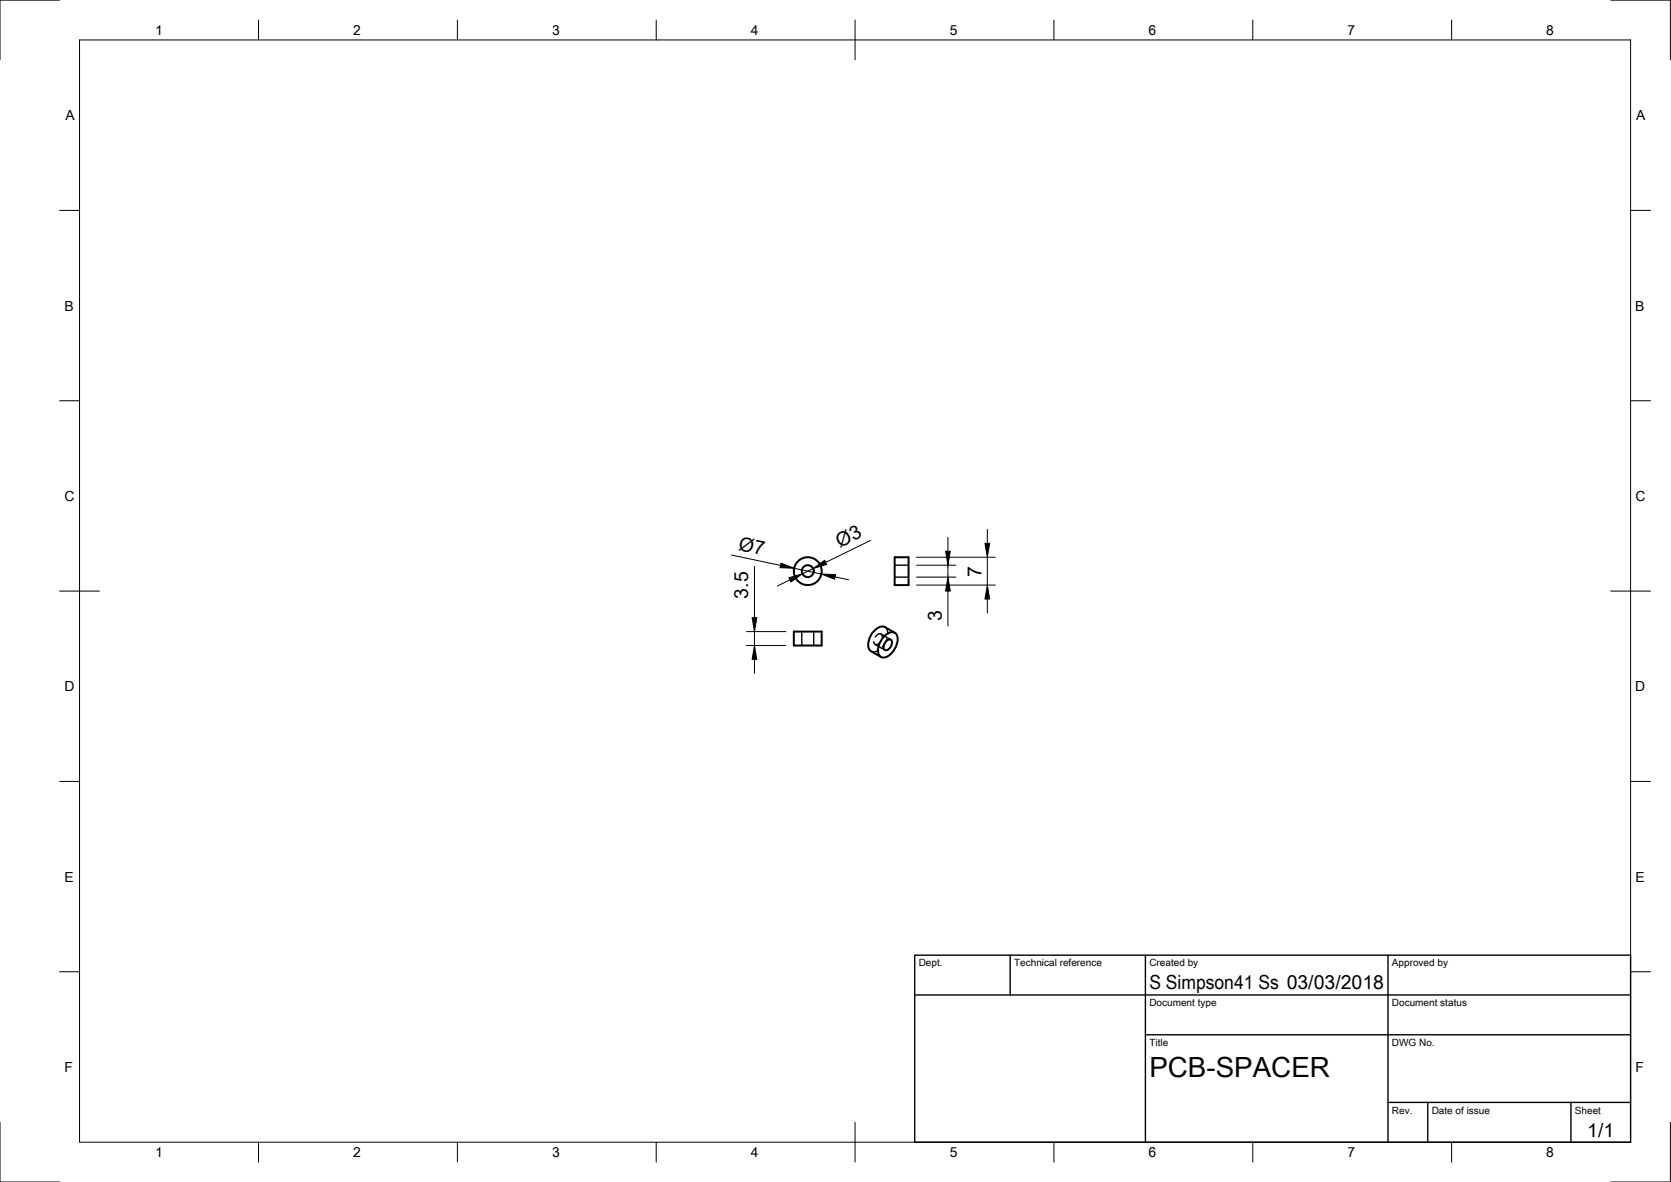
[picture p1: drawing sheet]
<svg xmlns="http://www.w3.org/2000/svg" width="420mm" height="297mm" viewBox="0 0 420 297" stroke-linecap="round" stroke-linejoin="round" font-family="sans-serif">
<!-- layer: Visible -->
<g fill="none" stroke="#000" stroke-width=".5">
<path d="M199.6 158.7h7v3.5h-7zM224.9 140h3.5v7h-3.5zM225 159l-2.5-1.4a2.67 2.67 0 0 0-3 1.3 4.2 4.2 0 0 0-.8 4.4l2.8 1.8M222.1 160.1a2.28 2.28 0 0 1 3.1-1 3.4 3.4 0 0 1-.4 4.3 3.1 3.1 0 0 1-3.1 1.8 2.29 2.29 0 0 1-.7-3.1zM222.9 161.1a.77 .77 0 0 1 1.3 0 1.95 1.95 0 0 1-1.6 2.3 1.3 1.3 0 0 1 0-2z"/>
<circle cx="203.1" cy="143.5" r="1.5"/>
<circle cx="203.1" cy="143.5" r="3.5"/>
</g>
<!-- layer: Hidden -->
<path d="M201.6 158.7v3.5M204.6 158.7v3.5M221.5 159.3l2.5 1.5M222.5 157.6l.6 .7 .1 1.1M224.9 145h3.5M224.9 142h3.5M220 161.9l2.5 1.5M220.9 163.4l-1 .4-.9-.1M221.4 161.2l-.5 .6-.6 .2-.4-.2-.2-.6M221.8 160l-.1-.6-.5-.1-.6 .2-.5 .6M223 160.6l-1.2 2" fill="none" stroke="#000" stroke-width=".35"/>
<!-- layer: Border -->
<g fill="none" stroke="#000" stroke-width=".25">
<path d="M15 0h-15v15M20 10h390v277h-390zM65 5v5M115 5v5M165 5v5M215 5v10M265 5v5M315 5v5M365 5v5M405 0h15v15M15 52.9h5M410 52.9h5"/>
<path d="M15 100.7h5M410 100.7h5M15 148.5h10M405 148.5h10M15 196.4h5M410 196.4h5M15 244.2h5M410 244.2h5M0 282v15h15M65 287v5M115 287v5M165 287v5"/>
<path d="M215 282v10M265 287v5M315 287v5M365 287v5M420 282v15h-15"/>
</g>
<!-- layer: TitleBlock -->
<path d="M230 240h180v47h-180zM230 250h180M254 240v10M288 240v47M349 240v47M288 260h122M349 277h61M359 277v10M395 277v10" fill="none" stroke="#000" stroke-width=".35"/>
<!-- layer: Dimensions -->
<g fill="none" stroke="#000" stroke-width=".25">
<path d="M183.9 139.5l12.4 2.6M218.9 135.8l-11.3 5.5M238.3 135v3.5M248.2 133v3.5M187.7 158.7h9.9M189.7 142.3v12.9M189.7 158.7v3.5M198.6 145.7l-3.1 1.6M199.7 142.8l6.8 1.5M204.5 142.9l-2.7 1.3M210 145l3.4 .7M230.4 140h19.8"/>
<path d="M230.4 147h19.8M230.4 142h9.9M230.4 145h9.9M238.3 142v3M238.3 148.5v8.8M248.2 140v7M248.2 150.5v3.5M187.7 162.2h9.9M189.7 165.7v3.5"/>
</g>
<path d="M237.8 138.5h1.1l-.6 3.5zM247.7 136.5h1.1l-.6 3.5zM189.1 155.2h1.2l-.6 3.5zM196.4 141.5l3.3 1.3-3.6-.1zM198.4 145.2l3.4-1-2.9 2.1zM204.5 142.9l2.8-2.1 .6 1.1zM206.5 144.3l3.6 .1-.3 1.2zM238.3 145l.6 3.5h-1.1zM248.2 147l.6 3.5h-1.1zM189.7 162.2l.6 3.5h-1.2z" fill="#000" stroke="#000" stroke-width=".25"/>
<text font-size="7" x="289" y="270.5">PCB-SPACER</text>
<g font-size="4.9">
<text x="211.2" y="137.8" transform="rotate(-26 211.2 137.8)">Ø3</text>
<text x="185.5" y="138.1" transform="rotate(12 185.5 138.1)">Ø7</text>
<text x="246.7" y="144.9" transform="rotate(-90 246.7 144.9)">7</text>
<text x="188.1" y="150.4" transform="rotate(-90 188.1 150.4)">3.5</text>
<text x="236.8" y="156" transform="rotate(-90 236.8 156)">3</text>
<text x="289" y="248.5">S Simpson41 Ss 03/03/2018</text>
<text x="399.1" y="285.6">1/1</text>
</g>
<g font-size="3.5">
<text x="39" y="8.8">1</text>
<text x="88.8" y="8.8">2</text>
<text x="138.8" y="8.8">3</text>
<text x="188.7" y="8.8">4</text>
<text x="238.8" y="8.8">5</text>
<text x="288.7" y="8.8">6</text>
<text x="338.8" y="8.8">7</text>
<text x="388.8" y="8.8">8</text>
<text x="16.4" y="30.2">A</text>
<text x="411.4" y="30.2">A</text>
<text x="16.2" y="78">B</text>
<text x="411.2" y="78">B</text>
<text x="16.2" y="125.9">C</text>
<text x="411.2" y="125.9">C</text>
<text x="16.2" y="173.7">D</text>
<text x="411.2" y="173.7">D</text>
<text x="16.2" y="221.5">E</text>
<text x="411.2" y="221.5">E</text>
<text x="16.2" y="269.4">F</text>
<text x="411.2" y="269.4">F</text>
<text x="39" y="290.8">1</text>
<text x="88.8" y="290.8">2</text>
<text x="138.8" y="290.8">3</text>
<text x="188.7" y="290.8">4</text>
<text x="238.8" y="290.8">5</text>
<text x="288.7" y="290.8">6</text>
<text x="338.8" y="290.8">7</text>
<text x="388.8" y="290.8">8</text>
</g>
<g font-size="2.5">
<text x="231" y="242.8">Dept.</text>
<text x="255" y="242.8">Technical reference</text>
<text x="289" y="242.8">Created by</text>
<text x="350" y="242.8">Approved by</text>
<text x="289" y="252.8">Document type</text>
<text x="350" y="252.8">Document status</text>
<text x="289" y="262.8">Title</text>
<text x="350" y="262.8">DWG No.</text>
<text x="350" y="279.8">Rev.</text>
<text x="360" y="279.8">Date of issue</text>
<text x="396" y="279.8">Sheet</text>
</g>
</svg>
